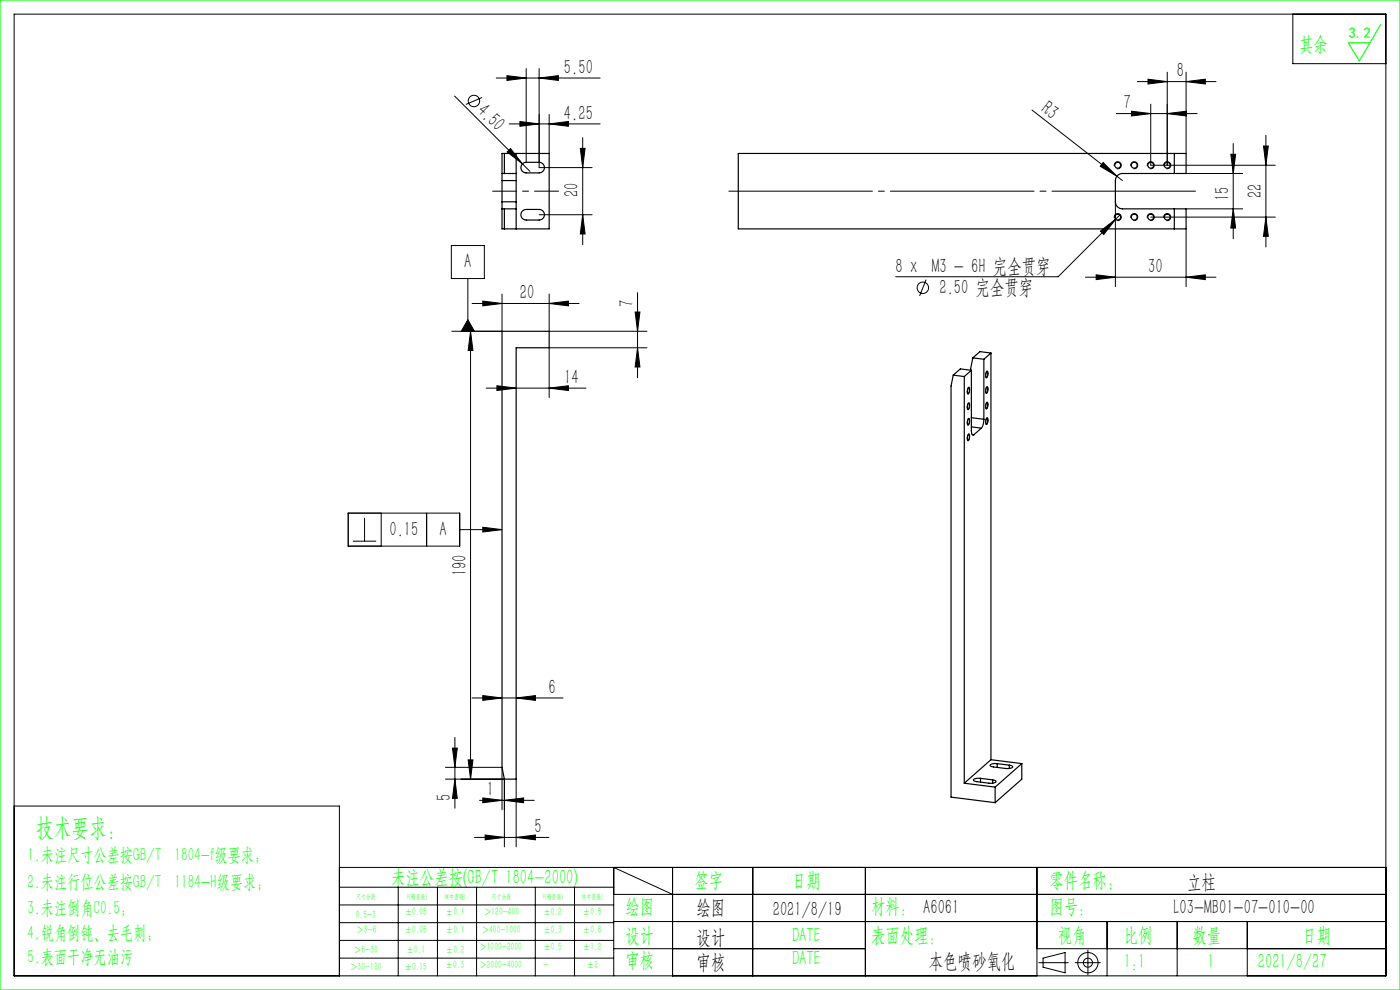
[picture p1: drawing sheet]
<svg xmlns="http://www.w3.org/2000/svg" width="297mm" height="210mm" viewBox="0 0 297 210" stroke-linecap="round" stroke-linejoin="round" font-family="sans-serif">
<g fill="none" stroke="#000" stroke-width=".21">
<path d="M3 3h291v204h-291zM105.3 16.6h22M107.5 16l4.1 .6-4.1 .5zM111.6 14.6v19.8M114.4 16.6l4.1-.6v1.1zM114.4 14.6v21h11.2M241.3 17.3h16.7M243.5 16.8l4.1 .5-4.1 .5zM247.6 15.3v19.8M251.6 17.3l4.1-.5v1zM251.6 15.3v17.3M274.3 3v10.5h19.7"/>
<path d="M96.4 20.4l16 15.9M102.3 20.7l-3.5 1.5M107.6 32.2l.7-.7 2.5 3.3zM108 26.3h19.3M110.3 25.8l4.1 .5-4.1 .5zM116.5 26.3l4.1-.5v1zM116.5 24.3v8.3M123.1 31.5h1l-.5 4.1zM123.6 29.2v22.7M218.9 23.3l19.2 15M234 34.5l2.9 2.9-3.5-2.1zM236.4 35.2a.75 .75 0 0 1 .7-.9 .75 .75 0 0 1 .8 .8 .75 .75 0 0 1-1 .7"/>
<path d="M236.8 24.1h17.2M239.9 35.2a.75 .75 0 0 1 .7-.9 .75 .75 0 0 1 .8 .8 .75 .75 0 0 1-1 .7M240 23.6l4.1 .5-4.1 .5zM243.4 35.2a.75 .75 0 0 1 .7-.9 .75 .75 0 0 1 .8 .8 .75 .75 0 0 1-1 .7M244.1 22.1v13h26.4M246.9 35.2a.75 .75 0 0 1 .7-.9 .75 .75 0 0 1 .8 .8 .75 .75 0 0 1-1 .7M247.6 24.1l4.1-.5v1zM251.6 36.8h12M261.1 32.7h1l-.5 4.1zM261.6 30.5v20.2M268 31h1.1l-.6 4.1zM268.5 28.7v23.7"/>
<path d="M95.7 52.1h7v7h-7zM99.2 59.1v11.2M114.4 45.6h11.2M123.6 45.6l.5 4h-1zM196.5 59.3l-1.4 3.5M230.3 58.8h27.7M232.5 58.3l4.1 .5-4.1 .5zM233.4 49l3.3-2.5-2.5 3.2zM236.4 46.2a.75 .75 0 0 1 .7-.9 .75 .75 0 0 1 .8 .8 .75 .75 0 0 1-1 .7M236.6 42.8v18M237.6 45.6l-13.1 13.1h-34.5M239.9 46.2a.75 .75 0 0 1 .7-.9 .75 .75 0 0 1 .8 .8 .75 .75 0 0 1-1 .7"/>
<path d="M243.4 46.2a.75 .75 0 0 1 .7-.9 .75 .75 0 0 1 .8 .8 .75 .75 0 0 1-1 .7M244.1 46.1h26.4M246.9 46.2a.75 .75 0 0 1 .7-.9 .75 .75 0 0 1 .8 .8 .75 .75 0 0 1-1 .7M251.6 44.3h12M251.6 58.8l4.1-.5v1zM251.6 48.6v12.2M261.6 44.3l.5 4.1h-1zM268.5 46.1l.6 4h-1.1zM99.2 67.8l1.4 2.5h-2.8zM99.8 70.3v95M99.8 70.3l.5 4.1h-1zM100.2 64.4h22.7"/>
<path d="M102.4 63.9l4.1 .5-4.1 .5zM106.5 62.4v7.9h-10.7M116.5 64.4l4.1-.5v1zM116.5 62.4v7.9h20.7M134.7 66.2h1.1l-.6 4.1zM135.2 62.1v18M135.2 73.8l.6 4.1h-1.1zM137.2 73.8h-20.7v10.5M209.3 78.7h.1a1 1 0 0 1-.2 1.5l-.1-.8zM103.2 82.3h21.1M105.4 81.8l4.1 .5-4.1 .5zM116.5 82.3l4.1-.5v1z"/>
<path d="M205.4 85.5l.1-.1a1 1 0 0 1-.2 1.5l-.1-.7zM205.4 82.2l.1-.1a1 1 0 0 1-.2 1.5l-.1-.7zM205.4 92.1l.1-.1a1 1 0 0 1-.2 1.5l-.1-.7zM205.4 88.8l.1-.1a1 1 0 0 1-.2 1.5l-.1-.7zM209.3 82h.1a1 1 0 0 1-.2 1.5l-.1-.8zM209.3 88.6h.1a1 1 0 0 1-.2 1.5l-.1-.8zM209.3 85.3h.1a1 1 0 0 1-.2 1.5l-.1-.8zM73.9 108.8h23.6v7h-23.6zM74.9 114.8h4.9M77.3 109.9v4.9M80.9 108.8v7M90.5 108.8v7"/>
<path d="M97.5 112.3h9M102.4 111.8l4.1 .5-4.1 .6zM96 158.7h1l-.5 4.1zM96.5 156.4v15M100.2 148.1h19.2M102.4 147.5l4.1 .6-4.1 .5zM109.5 148.1l4.1-.6v1.1zM3 171h69v36M94.5 165.3h12.5v14.3M94.5 162.8h12v9M96.5 165.3l.5 4.1h-1zM99.3 161.2h1l-.5 4.1z"/>
<path d="M100.7 177.6h15.7M101.7 169.8h11.7M102.4 169.3l4.1 .5-4.1 .5zM102.9 177.1l4.1 .5-4.1 .5zM107 169.8l4.1-.5v1zM109.5 177.6l4.1-.5v1zM109.5 165.3v14.3M72 184h222M72 188.2h58.2M72 192h58.2M72 195.7h58.2M72 199.5h58.2"/>
<path d="M84.5 188.2v18.8M92.8 188.2v18.8M101.1 188.2v18.8M113.6 188.2v18.8M121.9 188.2v18.8M130.2 189.7h163.8M130.2 195.5h163.8M142.7 189.7l-12.5-5.7v23M142.7 184v23M159.7 184v23M183.6 184v23M220 184v23"/>
<path d="M234.9 195.5v11.5M249.7 195.5v11.5M264.6 195.5v11.5M72 203.2h58.2M130.2 201.2h53.4M220 201.2h74M220.4 204.2h6.2M221.3 203.2l4.7-1.1v4.3l-4.7-1.2zM228.1 204.2h5.3M230.8 201.5v5.3"/>
<circle cx="100.5" cy="21.4" r="1.21"/>
<circle cx="195.8" cy="61" r="1.21"/>
<circle cx="230.8" cy="204.2" r="2.15"/>
<circle cx="230.8" cy="204.2" r=".96"/>
</g>
<path d="M118.5 40.6h-14" fill="none" stroke="#000" stroke-width=".21" stroke-dasharray="30.5 1.3 1.3 1.3" stroke-dashoffset="25.4"/>
<path d="M253.6 40.6h-99" fill="none" stroke="#000" stroke-width=".21" stroke-dasharray="30.5 1.3 1.3 1.3"/>
<path d="M0 0h297v210h-297zM292.9 5.2l-4.5 7.7-2.4-3.8h4.6" fill="none" stroke="#0f0" stroke-width=".25"/>
<g fill="#000">
<path d="M107.6 32.2l.7-.7 2.5 3.3zM234 34.5l2.9 2.9-3.5-2.1z"/>
<path d="M107.5 16l4.1 .6-4.1 .5zM114.4 16.6l4.1-.6v1.1z"/>
<path d="M110.3 25.8l4.1 .5-4.1 .5zM116.5 26.3l4.1-.5v1zM243.5 16.8l4.1 .5-4.1 .5zM251.6 17.3l4.1-.5v1zM233.4 49l.8 .7 2.5-3.2zM102.4 147.5l4.1 .6-4.1 .5zM109.5 148.1l4.1-.6v1.1zM102.4 169.3l4.1 .5-4.1 .5zM107 169.8l4.1-.5v1z"/>
<path d="M123.1 31.5h1l-.5 4.1zM123.6 45.6l.5 4h-1zM261.1 32.7h1l-.5 4.1zM261.6 44.3l.5 4.1h-1zM268 31h1.1l-.6 4.1zM268.5 46.1l.6 4h-1.1zM134.7 66.2h1.1l-.6 4.1zM135.2 73.8l.6 4.1h-1.1zM96 158.7h1l-.5 4.1zM96.5 165.3l.5 4.1h-1zM99.8 70.3l.5 4.1h-1zM99.3 161.2h1l-.5 4.1z"/>
<path d="M240 23.6l4.1 .5-4.1 .5zM247.6 24.1l4.1-.5v1zM102.4 63.9l4.1 .5-4.1 .5zM116.5 64.4l4.1-.5v1z"/>
<path d="M232.5 58.3l4.1 .5-4.1 .5zM251.6 58.8l4.1-.5v1z"/>
<path d="M102.4 111.8l4.1 .5-4.1 .6zM99.2 67.8l1.4 2.5h-2.8z"/>
<path d="M109.5 177.6l4.1-.5v1zM102.9 177.1l4.1 .5-4.1 .5zM116.5 82.3l4.1-.5v1zM105.4 81.8l4.1 .5-4.1 .5z"/>
</g>
<g fill="none" stroke="#000" stroke-width=".25">
<path d="M106.5 36.8v1.5M106.5 36.8v-4.2h10v16h-10v-4.3M106.5 36.8h3M106.5 38.3v4.5M106.5 38.3h3M107 32.6v4.2M109.5 36.8v1.5M109.5 32.6v4.2M109.5 38.3v4.5M110.8 34.8l.8-.4h2.8a1.13 1.13 0 0 1 1.1 1.2 1.13 1.13 0 0 1-1.1 1.1h-2.8a1.12 1.12 0 0 1-1-.7 1.12 1.12 0 0 1 .2-1.2zM156.6 32.6h95v4.2h-13.5a1.5 1.5 0 0 0-1.5 1.5v4.5a1.5 1.5 0 0 0 1.5 1.5h13.5v4.3h-95zM249.1 32.6v4.2"/>
<path d="M106.5 42.8v1.5M106.5 44.3h3M106.5 42.8h3M107 44.3v4.3M109.5 42.8v1.5M109.5 44.3v4.3M110.8 44.8l.8-.4h2.8a1.13 1.13 0 0 1 1.1 1.2 1.13 1.13 0 0 1-1.1 1.1h-2.8a1.12 1.12 0 0 1-1-.7 1.12 1.12 0 0 1 .2-1.2zM249.1 44.3v4.3M106.5 70.3h10v3.5h-7v91.5h-2.5l-.5-2.5zM202.2 79.6l-.4 2.3v87.2l9.3 1.2M202.2 79.6l2.4 .3M204.6 79.9v86.2"/>
<path d="M206.1 78.5v13l.2 .7h.3M206.1 78.5l-1.5 1.4M206.1 78.5l-2.4-.2-1.5 1.3M206.4 75.9l2.3 .3M206.4 75.9l-.5 2.6M208.7 76.2v12.7M209.4 78.8a.81 .81 0 0 1-.2 1.2l-.1-.7zM210.2 74.9v86.3M210.2 74.9l-1.5 1.3M210.2 74.9l-2.3-.3-1.5 1.3M205.5 92.2a.81 .81 0 0 1-.2 1.2v-.8zM205.5 88.9a.81 .81 0 0 1-.2 1.2v-.8z"/>
<path d="M205.5 85.6a.81 .81 0 0 1-.2 1.2v-.8zM205.5 82.3a.81 .81 0 0 1-.2 1.2v-.8zM206.1 90.6l2.1 .2M206.1 88.6l2.6 .3M206.2 92.2h.4M208.2 90.8l-1.6 1.4M208.7 88.9a3 3 0 0 1-.5 1.9M209.4 88.7a.81 .81 0 0 1-.2 1.2l-.1-.7zM209.4 85.4a.81 .81 0 0 1-.2 1.2l-.1-.7zM209.4 82.1a.81 .81 0 0 1-.2 1.2l-.1-.7zM204.6 166.1l6.5 .9M208 165.1l-1.2 .1-.3 .3 .4 .3 2.9 .3h.9l.6-.2-.1-.3-.6-.2"/>
<path d="M208 165.1l2.6 .3M208 165.1v.8M210.2 161.2l-5.6 4.9M210.2 161.2l6.6 .8M210.6 165.4v.7M211.1 167v3.3M211.5 162l-1.1 .1-.4 .3 .5 .2 2.8 .4h1l.5-.3v-.2l-.7-.2M211.5 162l2.6 .3M211.5 162v.8M214.1 162.3v.7M216.8 162v3.3l-5.7 5M216.8 162l-5.7 5"/>
<circle cx="237.1" cy="35.1" r=".62"/>
<circle cx="240.6" cy="35.1" r=".62"/>
<circle cx="244.1" cy="35.1" r=".62"/>
<circle cx="247.6" cy="35.1" r=".62"/>
<circle cx="237.1" cy="46.1" r=".62"/>
<circle cx="240.6" cy="46.1" r=".62"/>
<circle cx="244.1" cy="46.1" r=".62"/>
<circle cx="247.6" cy="46.1" r=".62"/>
</g>
<text font-size="5.4" fill="#0f0" x="7.7" y="177.2">技术要求：</text>
<g font-size="4.4" fill="#0f0">
<text x="275.6" y="10.8">其余</text>
<text x="83" y="187.5">未注公差按(GB/T 1804-2000)</text>
<text x="147.3" y="188">签字</text>
<text x="168" y="188">日期</text>
<text x="222.6" y="188">零件名称：</text>
<text x="132.7" y="193.6">绘图</text>
<text x="184.8" y="193.6">材料： A6061</text>
<text x="222.6" y="193.6">图号：</text>
<text x="132.7" y="199.8">设计</text>
<text x="168" y="199.8">DATE</text>
<text x="184.8" y="199.8">表面处理：</text>
<text x="224.4" y="199.8">视角</text>
<text x="238.4" y="199.8">比例</text>
<text x="253" y="199.8">数量</text>
<text x="276.3" y="199.8">日期</text>
<text x="132.7" y="205.1">审核</text>
<text x="168" y="204.6">DATE</text>
<text x="238.4" y="205.3">1:1</text>
<text x="256.2" y="205.3">1</text>
<text x="266.9" y="205.3">2021/8/27</text>
</g>
<g font-size="4.4">
<text x="119.6" y="15.7">5.50</text>
<text x="249.7" y="16.4">8</text>
<text x="101" y="23.8" transform="rotate(45 101 23.8)">4.50</text>
<text x="220.7" y="23.6" transform="rotate(38 220.7 23.6)">R3</text>
<text x="238.4" y="23.2">7</text>
<text x="119.6" y="25.4">4.25</text>
<text x="122.7" y="41.8" transform="rotate(-90 122.7 41.8)">20</text>
<text x="260.7" y="42.6" transform="rotate(-90 260.7 42.6)">15</text>
<text x="267.7" y="42" transform="rotate(-90 267.7 42)">22</text>
<text x="98.5" y="56.9">A</text>
<text x="190" y="57.8">8 x M3 - 6H 完全贯穿</text>
<text x="243.6" y="57.9">30</text>
<text x="110.3" y="63.5">20</text>
<text x="134.4" y="65.1" transform="rotate(-90 134.4 65.1)">7</text>
<text x="199.3" y="62.4">2.50 完全贯穿</text>
<text x="119.7" y="81.5">14</text>
<text x="82.6" y="113.6">0.15</text>
<text x="93.2" y="113.6">A</text>
<text x="98.9" y="122.2" transform="rotate(-90 98.9 122.2)">190</text>
<text x="116.4" y="147.2">6</text>
<text x="95.6" y="169.9" transform="rotate(-90 95.6 169.9)">5</text>
<text x="103.3" y="168.9">1</text>
<text x="113.4" y="176.8">5</text>
<text x="251.8" y="188.6">立柱</text>
<text x="147.8" y="194">绘图</text>
<text x="163.9" y="194.3">2021/8/19</text>
<text x="249" y="194">L03-MB01-07-010-00</text>
<text x="147.8" y="200.2">设计</text>
<text x="147.8" y="205.5">审核</text>
<text x="197" y="205.3">本色喷砂氧化</text>
</g>
<g font-size="4" fill="#0f0">
<text x="5.9" y="182.6">1.未注尺寸公差按GB/T 1804-f级要求；</text>
<text x="5.9" y="188.4">2.未注行位公差按GB/T 1184-H级要求；</text>
<text x="5.9" y="193.9">3.未注倒角C0.5；</text>
<text x="5.9" y="199.2">4.锐角倒钝、去毛刺；</text>
<text x="5.9" y="204.2">5.表面干净无油污</text>
</g>
<text font-size="3.2" fill="#0f0" x="286.1" y="8">3.2</text>
<g font-size="2.3" fill="#0f0">
<text x="75.5" y="194.7">0.5-3</text>
<text x="75.6" y="198">＞3-6</text>
<text x="85.9" y="194.2">±0.05</text>
<text x="85.9" y="198">±0.05</text>
<text x="94.6" y="194.2">±0.1</text>
<text x="94.6" y="198">±0.1</text>
<text x="102.2" y="198">＞400-1000</text>
<text x="102.7" y="194.2">＞120-400</text>
<text x="115.3" y="194.2">±0.2</text>
<text x="115.3" y="198">±0.3</text>
<text x="123.7" y="194.2">±0.5</text>
<text x="123.7" y="198">±0.8</text>
<text x="75.1" y="202.2">＞6-30</text>
<text x="86.3" y="202.2">±0.1</text>
<text x="94.6" y="202.2">±0.2</text>
<text x="101.7" y="201.6">＞1000-2000</text>
<text x="115.3" y="201.6">±0.5</text>
<text x="123.7" y="201.6">±1.2</text>
<text x="74.3" y="205.8">＞30-120</text>
<text x="85.9" y="205.8">±0.15</text>
<text x="94.5" y="205.4">±0.3</text>
<text x="101.7" y="205.4">＞2000-4000</text>
<text x="115.3" y="205.4">-</text>
<text x="124.5" y="205.4">±2</text>
</g>
<g font-size="1.5" fill="#0f0">
<text x="75.5" y="190.6">尺寸分段</text>
<text x="86.4" y="190.6">F(精密级)</text>
<text x="94.4" y="190.6">M(中密级)</text>
<text x="104.3" y="190.6">尺寸分段</text>
<text x="115.2" y="190.6">F(精密级)</text>
<text x="123.5" y="190.6">M(中密级)</text>
</g>
</svg>
